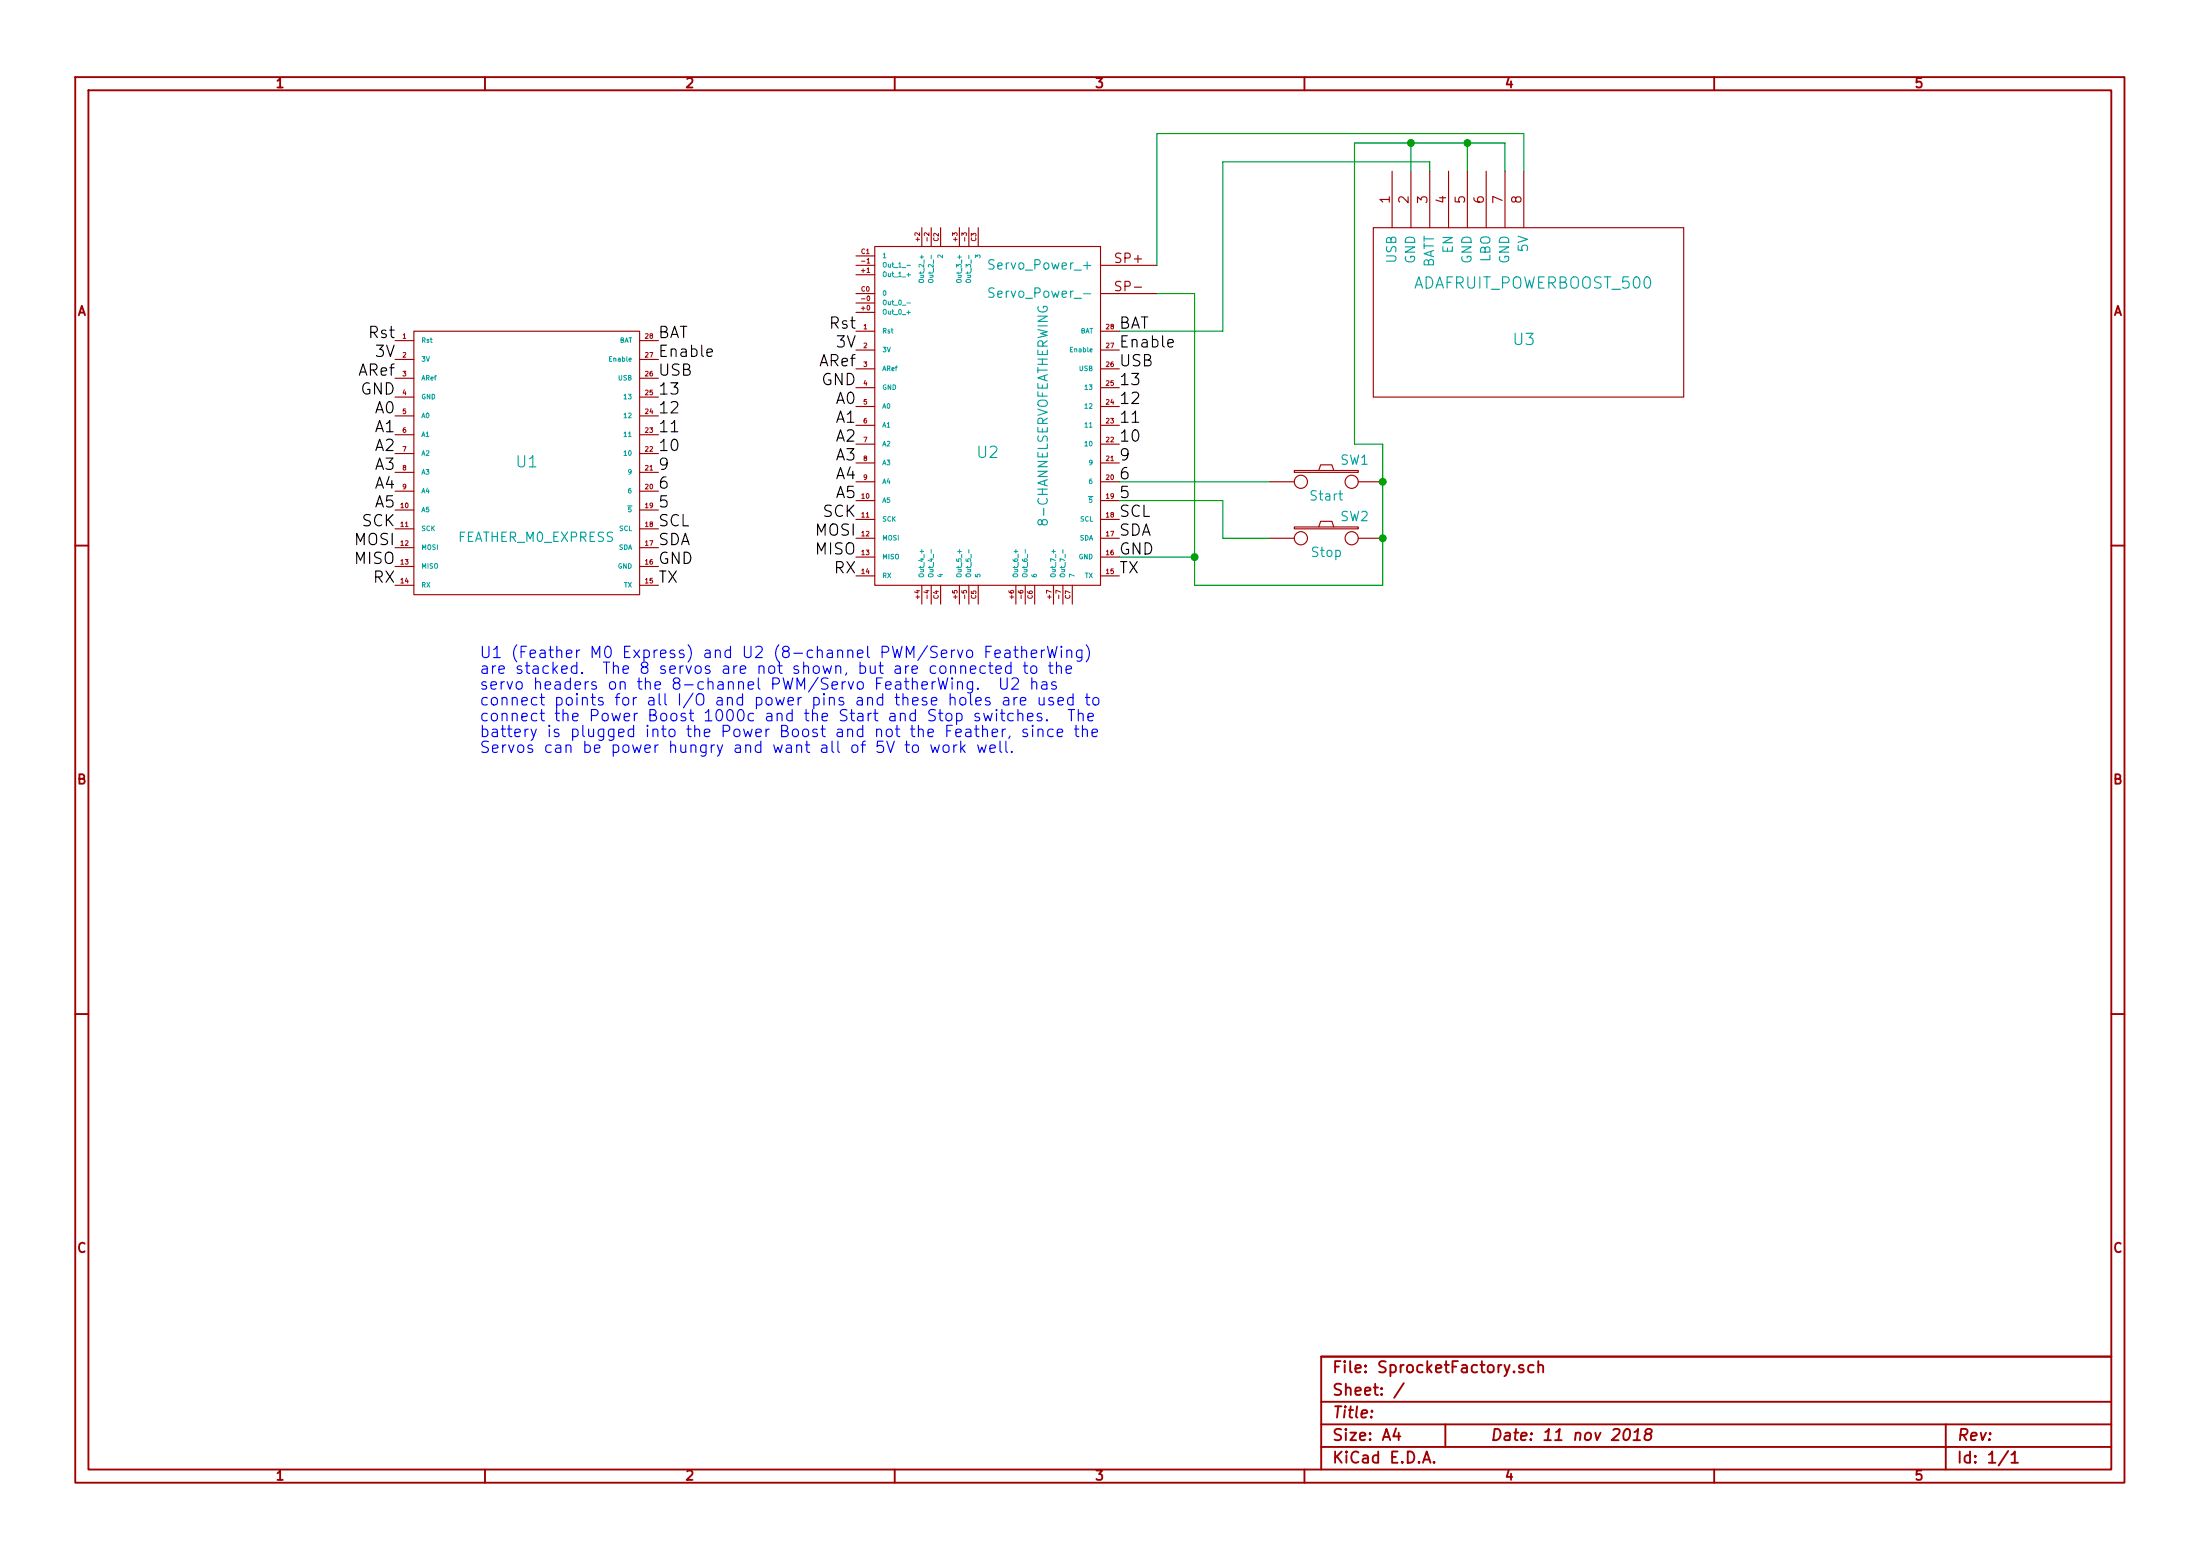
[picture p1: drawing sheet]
EESchema Schematic File Version 2
LIBS:power
LIBS:device
LIBS:transistors
LIBS:conn
LIBS:linear
LIBS:regul
LIBS:74xx
LIBS:cmos4000
LIBS:adc-dac
LIBS:memory
LIBS:xilinx
LIBS:special
LIBS:microcontrollers
LIBS:dsp
LIBS:microchip
LIBS:analog_switches
LIBS:motorola
LIBS:texas
LIBS:intel
LIBS:audio
LIBS:interface
LIBS:digital-audio
LIBS:philips
LIBS:display
LIBS:cypress
LIBS:siliconi
LIBS:opto
LIBS:atmel
LIBS:contrib
LIBS:valves
LIBS:adafruit_breakouts
LIBS:feather_m0_express
LIBS:adafruit_powerboost_500
LIBS:SprocketFactory-cache
EELAYER 27 0
EELAYER END
$Descr A4 11693 8268
encoding utf-8
Sheet 1 1
Title ""
Date "11 nov 2018"
Rev ""
Comp ""
Comment1 ""
Comment2 ""
Comment3 ""
Comment4 ""
$EndDescr
$Comp
L FEATHER_M0_EXPRESS U1
U 1 1
P 2800 2450
F 0 "U1" H 2800 2450 60  0000 C CNN
F 1 "FEATHER_M0_EXPRESS" H 2850 2050 50  0000 C CNN
F 2 "~" H 2800 2450 60  0000 C CNN
F 3 "~" H 2800 2450 60  0000 C CNN
	1    2800 2450
	1    0    0    -1  
$EndComp
$Comp
L 8-CHANNELSERVO​FEATHERWING U2
U 1 1
P 5250 2400
F 0 "U2" H 5250 2400 60  0000 C CNN
F 1 "8-CHANNELSERVO​FEATHERWING" V 5550 2600 50  0000 C CNN
F 2 "~" H 5250 2400 60  0000 C CNN
F 3 "~" H 5250 2400 60  0000 C CNN
	1    5250 2400
	1    0    0    -1  
$EndComp
Text Label 2100 1800 2    60   ~ 0
Rst
Text Label 2100 1900 2    60   ~ 0
3V
Text Label 2100 2000 2    60   ~ 0
ARef
Text Label 2100 2100 2    60   ~ 0
GND
Text Label 2100 2200 2    60   ~ 0
A0
Text Label 2100 2300 2    60   ~ 0
A1
Text Label 2100 2400 2    60   ~ 0
A2
Text Label 2100 2500 2    60   ~ 0
A3
Text Label 2100 2600 2    60   ~ 0
A4
Text Label 2100 2700 2    60   ~ 0
A5
Text Label 2100 2800 2    60   ~ 0
SCK
Text Label 2100 2900 2    60   ~ 0
MOSI
Text Label 2100 3000 2    60   ~ 0
MISO
Text Label 2100 3100 2    60   ~ 0
RX
Text Label 4550 1750 2    60   ~ 0
Rst
Text Label 4550 1850 2    60   ~ 0
3V
Text Label 4550 1950 2    60   ~ 0
ARef
Text Label 4550 2050 2    60   ~ 0
GND
Text Label 4550 2150 2    60   ~ 0
A0
Text Label 4550 2250 2    60   ~ 0
A1
Text Label 4550 2350 2    60   ~ 0
A2
Text Label 4550 2450 2    60   ~ 0
A3
Text Label 4550 2550 2    60   ~ 0
A4
Text Label 4550 2650 2    60   ~ 0
A5
Text Label 4550 2750 2    60   ~ 0
SCK
Text Label 4550 2850 2    60   ~ 0
MOSI
Text Label 4550 2950 2    60   ~ 0
MISO
Text Label 4550 3050 2    60   ~ 0
RX
Text Label 3500 1800 0    60   ~ 0
BAT
Text Label 3500 1900 0    60   ~ 0
Enable
Text Label 3500 2000 0    60   ~ 0
USB
Text Label 3500 2100 0    60   ~ 0
13
Text Label 3500 2200 0    60   ~ 0
12
Text Label 3500 2300 0    60   ~ 0
11
Text Label 3500 2400 0    60   ~ 0
10
Text Label 3500 2500 0    60   ~ 0
9
Text Label 3500 2600 0    60   ~ 0
6
Text Label 3500 2700 0    60   ~ 0
5
Text Label 3500 2800 0    60   ~ 0
SCL
Text Label 3500 2900 0    60   ~ 0
SDA
Text Label 3500 3000 0    60   ~ 0
GND
Text Label 3500 3100 0    60   ~ 0
TX
Text Label 5950 1850 0    60   ~ 0
Enable
Text Label 5950 1950 0    60   ~ 0
USB
Text Label 5950 2050 0    60   ~ 0
13
Text Label 5950 2150 0    60   ~ 0
12
Text Label 5950 2250 0    60   ~ 0
11
Text Label 5950 2350 0    60   ~ 0
10
Text Label 5950 2450 0    60   ~ 0
9
Text Label 5950 2550 0    60   ~ 0
6
Text Label 5950 2650 0    60   ~ 0
5
Text Label 5950 2750 0    60   ~ 0
SCL
Text Label 5950 2850 0    60   ~ 0
SDA
Text Label 5950 2950 0    60   ~ 0
GND
Text Label 5950 3050 0    60   ~ 0
TX
Wire Wire Line
	6150 1550 6350 1550
Wire Wire Line
	6350 1550 6350 3100
Wire Wire Line
	6350 2950 5950 2950
$Comp
L SW_PUSH SW1
U 1 1
P 7050 2550
F 0 "SW1" H 7200 2660 50  0000 C CNN
F 1 "Start" H 7050 2470 50  0000 C CNN
F 2 "~" H 7050 2550 60  0000 C CNN
F 3 "~" H 7050 2550 60  0000 C CNN
	1    7050 2550
	1    0    0    -1  
$EndComp
$Comp
L SW_PUSH SW2
U 1 1
P 7050 2850
F 0 "SW2" H 7200 2960 50  0000 C CNN
F 1 "Stop" H 7050 2770 50  0000 C CNN
F 2 "~" H 7050 2850 60  0000 C CNN
F 3 "~" H 7050 2850 60  0000 C CNN
	1    7050 2850
	1    0    0    -1  
$EndComp
Wire Wire Line
	6750 2550 5950 2550
Wire Wire Line
	5950 2650 6500 2650
Wire Wire Line
	6500 2650 6500 2850
Wire Wire Line
	6500 2850 6750 2850
Wire Wire Line
	7350 2350 7350 3100
Wire Wire Line
	7350 3100 6350 3100
Connection ~ 6350 2950
Connection ~ 7350 2850
Text Label 5950 1750 0    60   ~ 0
BAT
$Comp
L ADAFRUIT_POWERBOOST_500 U3
U 1 1
P 8100 1650
F 0 "U3" H 8100 1500 60  0000 C CNN
F 1 "ADAFRUIT_POWERBOOST_500" H 8150 1800 60  0000 C CNN
F 2 "~" H 8100 1650 60  0000 C CNN
F 3 "~" H 8100 1650 60  0000 C CNN
	1    8100 1650
	1    0    0    -1  
$EndComp
Wire Wire Line
	8100 900  8100 700 
Wire Wire Line
	8100 700  6150 700 
Wire Wire Line
	6150 700  6150 1400
Wire Wire Line
	8000 750  8000 900 
Wire Wire Line
	7200 750  8000 750 
Wire Wire Line
	7800 750  7800 900 
Wire Wire Line
	7500 750  7500 900 
Connection ~ 7800 750 
Wire Wire Line
	7600 900  7600 850 
Wire Wire Line
	7600 850  6500 850 
Wire Wire Line
	6500 850  6500 1750
Wire Wire Line
	6500 1750 5950 1750
Wire Wire Line
	7200 750  7200 2350
Wire Wire Line
	7200 2350 7350 2350
Connection ~ 7350 2550
Connection ~ 7500 750 
Text Notes 2550 3500 0    60   ~ 0
U1 (Feather M0 Express) and U2 (8-channel PWM/Servo FeatherWing)\nare stacked.  The 8 servos are not shown, but are connected to the \nservo headers on the 8-channel PWM/Servo FeatherWing.  U2 has \nconnect points for all I/O and power pins and these holes are used to \nconnect the Power Boost 1000c and the Start and Stop switches.  The\nbattery is plugged into the Power Boost and not the Feather, since the\nServos can be power hungry and want all of 5V to work well.
$EndSCHEMATC
